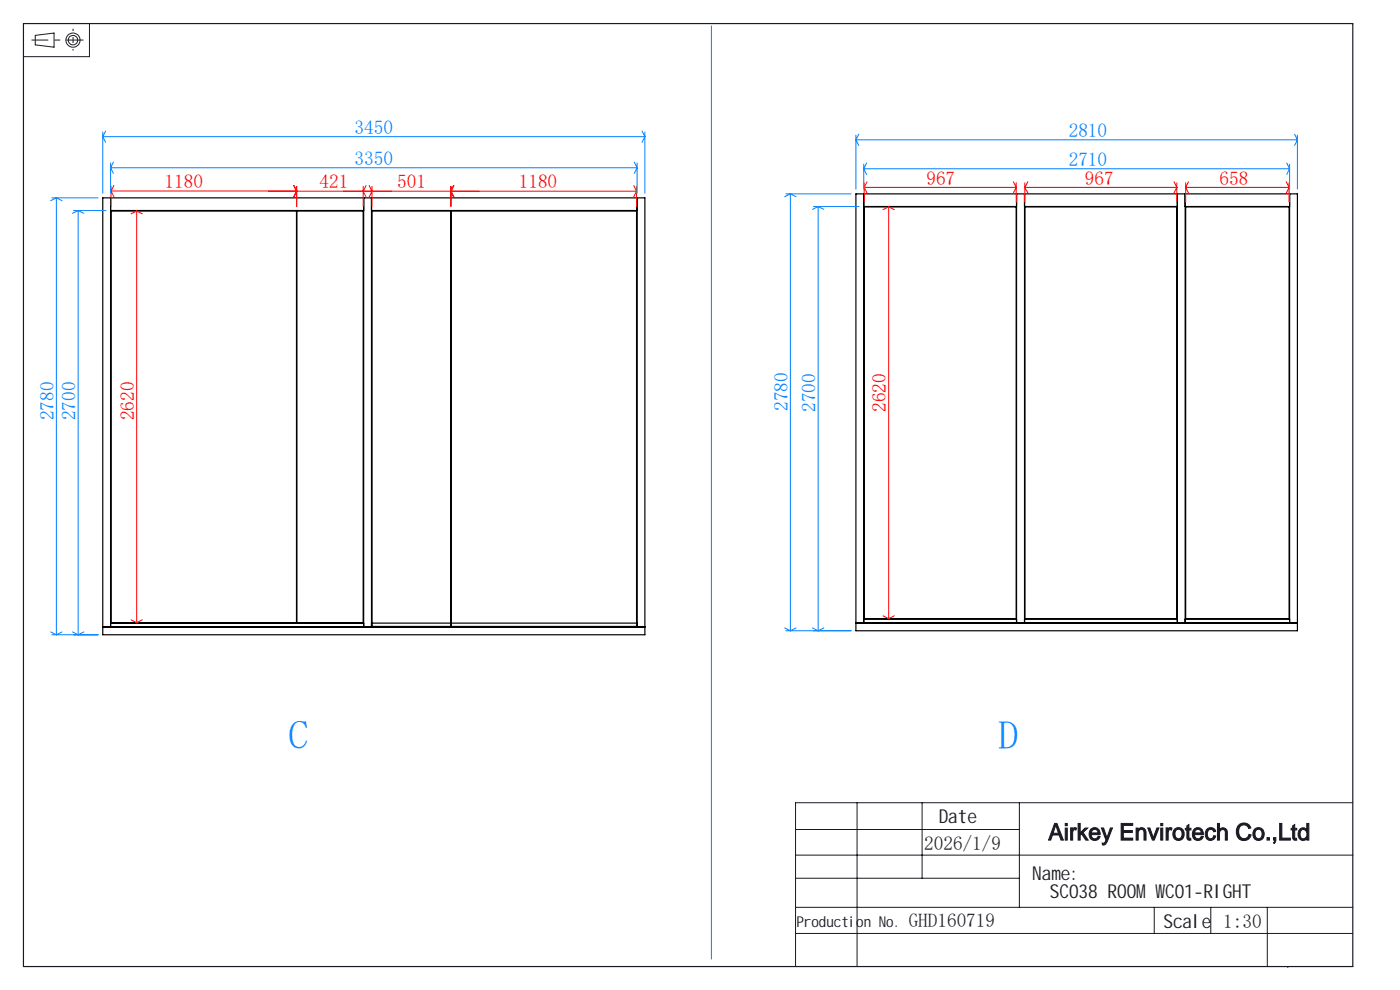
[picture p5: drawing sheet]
<svg xmlns="http://www.w3.org/2000/svg" width="297mm" height="210mm" viewBox="0 0 297 210" stroke-linecap="round" stroke-linejoin="round" font-family="sans-serif">
<g fill="none" stroke="#000" stroke-width=".25">
<path d="M21.8 42h115v92.6h-115zM23.5 44.7h53.7M23.5 42v91M23.6 44.8h39.3v87.3h-39.3zM63 44.8h14v87.3h-14zM77.2 42v91M78.8 42v91M78.8 44.7h56.3M78.9 44.8h16.7v88.1h-16.7zM95.7 44.8h39.3v88.1h-39.3zM135.1 42v91M181.6 41.1h93.6v92.7h-93.6z"/>
<path d="M183.2 43.8h32.5M183.2 41.1v91M183.3 43.9h32.3v87.3h-32.3zM215.7 41.1v91M217.3 41.1v91M217.3 43.8h32.5M217.4 43.9h32.3v87.3h-32.3zM249.8 41.1v91M251.4 43.8h22.2M251.4 41.1v91M251.5 43.9h22v87.3h-22zM273.6 41.1v91"/>
<path d="M21.8 133h115M23.5 132.2h53.7M78.8 132.2h56.3M181.6 132.1h93.6M183.2 131.3h32.5M217.3 131.3h32.5M251.4 131.3h22.2"/>
</g>
<g fill="none" stroke="#191924" stroke-width=".21">
<path d="M7.5 7.5l4-.5v3l-4-.5zM19 5v7h-14M168.8 176h47.5M181.8 170.3v34.7M195.6 170.3v16M216.3 170.3v22.2M287 170.3h-118.2v34.7M168.8 198h118.2M168.8 181.4h118.3M168.8 186.3h47.5M168.8 192.5h118.2M244.9 192.5v5.5"/>
<path d="M256.9 192.5v5.5M268.9 192.5v12.5M273.2 205v.2"/>
<circle cx="15.5" cy="8.5" r="1.01"/>
<circle cx="15.5" cy="8.5" r="1.5"/>
</g>
<path d="M15.5 6.1v4.6" fill="none" stroke="#191924" stroke-width=".21" stroke-dasharray="30.5 1.3 1.3 1.3" stroke-dashoffset="30" stroke-linecap="butt"/>
<path d="M17.7 8.5h-11" fill="none" stroke="#191924" stroke-width=".21" stroke-dasharray="30.5 1.3 1.3 1.3" stroke-dashoffset="26.8" stroke-linecap="butt"/>
<g fill="none" stroke="#f00" stroke-width=".21">
<path d="M23.6 39.5v4.3M24.2 39.3l-.6 1.2M62.3 39.3l.6 1.2M62.4 39.4l.6 1.2-.6 1.2M62.9 39.5v4.3M63 39.5v4.3M77 39.5v4.3M77.6 39.4l-.6 1.2 .6 1.2M78.3 39.4l.6 1.2-.6 1.2M78.9 39.5v4.3M95.6 39.5v4.3M95.7 39.5v4.3"/>
<path d="M96.2 39.4l-.6 1.2 .6 1.2M96.3 39.4l-.6 1.2 .6 1.2M134.4 39.4l.6 1.2M135 39.5v4.3M183.3 38.8v4.1M183.3 39.7h32.3M183.3 39.7l.6 1.2M183.9 38.6l-.6 1.1M215 38.6l.6 1.1M215.6 38.8v4.1M215.6 39.7l-.6 1.2M217.4 39.7h32.3"/>
<path d="M217.4 38.8v4.1M217.4 39.7l.7 1.2M218.1 38.6l-.7 1.1M249.1 38.6l.6 1.1M249.7 38.8v4.1M249.7 39.7l-.6 1.2M251.5 39.7h22M251.5 38.8v4.1M251.5 39.7l.6 1.2M252.1 38.6l-.6 1.1M272.9 38.6l.6 1.1M273.5 38.8v4.1"/>
<path d="M273.5 39.7l-.6 1.2M23.6 40.5h39.3M23.6 40.5l.6 1.2M29 44.8v87.3M29 44.8l1.2 .6M29 44.8l-1.2 .6M57 40.6h78M62.9 40.5l-.6 1.2M135 40.6l-.6 1.2M188.5 43.9v87.3M188.5 43.9l1.2 .6M188.5 43.9l-1.2 .6"/>
<path d="M27.8 131.5l1.2 .6M30.2 131.5l-1.2 .6M187.3 130.6l1.2 .6M189.7 130.6l-1.2 .6"/>
</g>
<g fill="none" stroke="#0080ff" stroke-width=".21">
<path d="M150.9 5.5v197.9M21.8 28v13M21.8 29h115M21.8 29l.6 1.2M22.4 27.8l-.6 1.2M23.5 34.6v6.4M23.5 35.6h111.6M23.5 35.6l.6 1.2M24.1 34.4l-.6 1.2M134.5 34.4l.6 1.2M135.1 34.6v6.4M135.1 35.6l-.6 1.2"/>
<path d="M136.2 27.8l.6 1.2M136.8 28v13M136.8 29l-.6 1.2M181.6 28.7v11.4M181.6 29.7h93.6M181.6 29.7l.6 1.2M182.2 28.5l-.6 1.2M183.2 34.8v5.3M183.2 35.8h90.4M183.2 35.8l.6 1.2M183.8 34.6l-.6 1.2M273 34.6l.6 1.2"/>
<path d="M273.6 34.8v5.3M273.6 35.8l-.6 1.2M274.6 28.5l.6 1.2M275.2 28.7v11.4M275.2 29.7l-.6 1.2M11 42h9.8M12 42v92.6M12 42l1.2 .6M12 42l-1.2 .6M15.6 44.7h6.9M16.6 44.7v89.9M16.6 44.7l1.2 .6"/>
<path d="M16.6 44.7l-1.2 .6M166.7 41.1h13.9M167.7 41.1v92.7M167.7 41.1l1.2 .6M167.7 41.1l-1.2 .6M172.6 43.8h9.6M173.6 43.8v90M173.6 43.8l1.2 .6M173.6 43.8l-1.2 .6M10.8 134l1.2 .6M11 134.6h9.8M13.2 134l-1.2 .6"/>
<path d="M15.4 134l1.2 .6M17.8 134l-1.2 .6M166.5 133.2l1.2 .6M166.7 133.8h13.9M168.9 133.2l-1.2 .6M172.4 133.2l1.2 .6M174.8 133.2l-1.2 .6"/>
</g>
<path d="M5 5h282v200h-282z" fill="none" stroke="#191924" stroke-width=".25"/>
<g font-size="8.5" fill="#0080ff">
<text x="61.2" y="158.8">C</text>
<text x="211.8" y="158.8">D</text>
</g>
<text font-size="4.9" fill="#191924" x="222.4" y="178.2">Airkey Envirotech Co.,Ltd</text>
<g font-size="4.1" fill="#0080ff">
<text x="75.2" y="28.4">3450</text>
<text x="226.7" y="29.1">2810</text>
<text x="75.2" y="35">3350</text>
<text x="226.7" y="35.2">2710</text>
<text x="11.4" y="89.1" transform="rotate(-90 11.4 89.1)">2780</text>
<text x="16" y="89.1" transform="rotate(-90 16 89.1)">2700</text>
<text x="167.1" y="87.2" transform="rotate(-90 167.1 87.2)">2780</text>
<text x="173" y="87.4" transform="rotate(-90 173 87.4)">2700</text>
</g>
<g font-size="4.1" fill="#f00">
<text x="34.9" y="39.9">1180</text>
<text x="67.8" y="40">421</text>
<text x="84.3" y="40">501</text>
<text x="110.1" y="40">1180</text>
<text x="196.5" y="39.2">967</text>
<text x="230.2" y="39.2">967</text>
<text x="258.7" y="39.2">658</text>
<text x="28.5" y="89.1" transform="rotate(-90 28.5 89.1)">2620</text>
<text x="188" y="87.4" transform="rotate(-90 188 87.4)">2620</text>
</g>
<g font-size="4.1" fill="#191924">
<text x="199.1" y="174.5">Date</text>
<text x="196.1" y="180.3">2026/1/9</text>
<text x="219" y="186.6">Name:</text>
<text x="222.7" y="190.6">SC038 ROOMW</text>
<text x="247.2" y="190.6">C01-RIGHT</text>
<text x="192.8" y="196.7">GHD160719</text>
<text x="246.8" y="196.8">Scale</text>
<text x="259.5" y="196.8">1:30</text>
</g>
<text font-size="3.2" fill="#191924" x="169" y="196.7">Production No.</text>
</svg>
